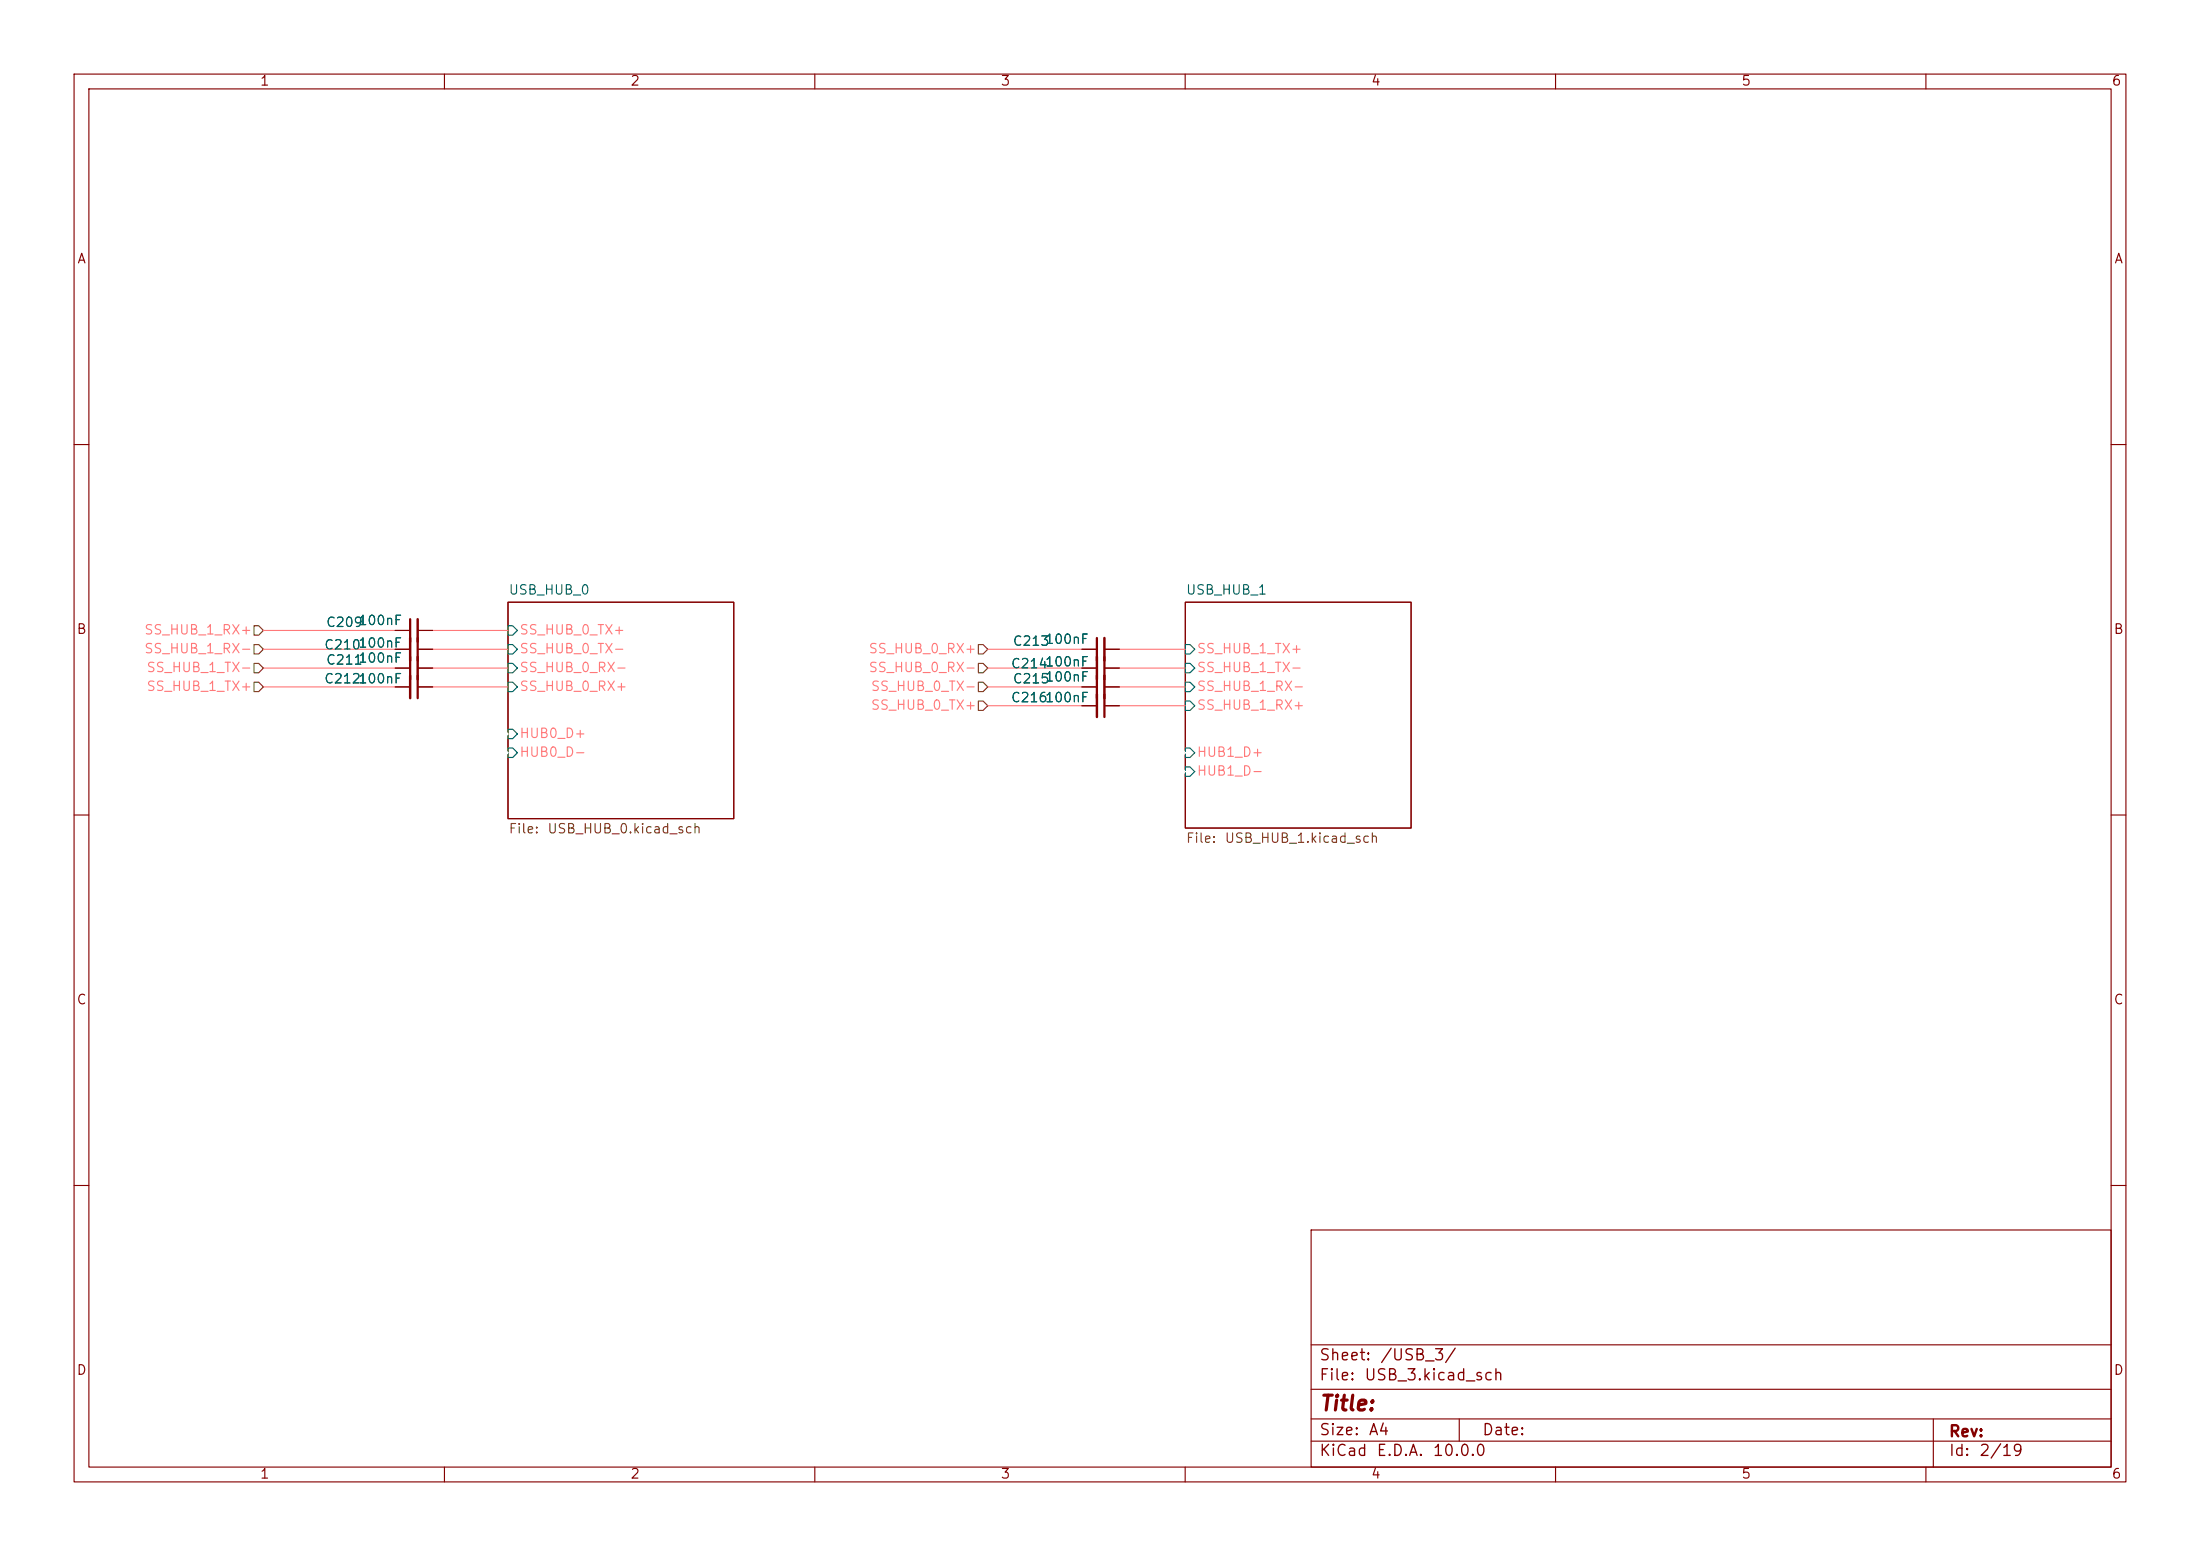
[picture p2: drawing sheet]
<svg xmlns="http://www.w3.org/2000/svg" width="297mm" height="210mm" viewBox="0 0 297 210" stroke-linecap="round" stroke-linejoin="round" font-family="sans-serif">
<g fill="none" stroke="#840000" stroke-width=".15">
<path d="M10 10h277v190h-277zM12 12h273v186h-273zM60 10v2M110 10v2M160 10v2M210 10v2M260 10v2M10 60h2M285 60h2M53.3 87.6h2.1M53.3 85.1h2.1M53.3 92.7h2.1"/>
<path d="M53.3 90.2h2.1M56.4 87.6h2M56.4 85.1h2M56.4 92.7h2M56.4 90.2h2M68.6 81.3h30.5v29.2h-30.5zM146 87.6h2.1M146 92.7h2.1M146 90.2h2.1M146 95.3h2.1M149.1 87.6h2M149.1 92.7h2"/>
<path d="M149.1 90.2h2M149.1 95.3h2M160 81.3h30.5v30.5h-30.5zM10 110h2M285 110h2M10 160h2M177 166h108v32h-108zM285 160h2M60 198v2M110 198v2M160 198v2M177 194.5h108"/>
<path d="M177 191.5h108M177 187.5h108M177 181.5h108M197 191.5v3M210 198v2M260 198v2M261 191.5v6.5"/>
</g>
<path d="M68.6 84.5h.6l.6 .6-.6 .6h-.6zM68.6 89.5h.6l.6 .7-.6 .6h-.6zM68.6 92.1h.6l.6 .6-.6 .6h-.6zM68.6 87h.6l.6 .6-.6 .7h-.6zM68.6 98.4h.6l.6 .7-.6 .6h-.6zM160 89.5h.7l.6 .7-.6 .6h-.7zM160 87h.7l.6 .6-.6 .7h-.7zM160 94.6h.7l.6 .7-.6 .6h-.7zM160 92.1h.7l.6 .6-.6 .6h-.7zM68.6 101h.6l.6 .6-.6 .6h-.6zM160 101h.7l.6 .6-.6 .6h-.7zM160 103.5h.7l.6 .6-.6 .7h-.7z" fill="none" stroke="#006464" stroke-width=".15"/>
<path d="M55.4 83.6v3M55.4 88.6v3.1M56.4 86.1v3.1M56.4 91.2v3M148.1 86.1v3.1M148.1 91.2v3M149.1 88.6v3.1M149.1 93.7v3.1" fill="none" stroke="#840000" stroke-width=".3"/>
<path d="M55.4 86.1v3.1M55.4 91.2v3M56.4 83.6v3M56.4 88.6v3.1M148.1 88.6v3.1M148.1 93.7v3.1M149.1 86.1v3.1M149.1 91.2v3" fill="none" stroke="#840000" stroke-width=".33"/>
<path d="M34.3 92.1h.6l.7 .6-.7 .6h-.6zM34.3 84.5h.6l.7 .6-.7 .6h-.6zM34.3 89.5h.6l.7 .7-.7 .6h-.6zM34.3 87h.6l.7 .6-.7 .7h-.6zM132.1 94.6h.6l.6 .7-.6 .6h-.6zM132.1 87h.6l.6 .6-.6 .7h-.6zM132.1 92.1h.6l.6 .6-.6 .6h-.6zM132.1 89.5h.6l.6 .7-.6 .6h-.6z" fill="none" stroke="#725600" stroke-width=".15"/>
<path d="M56.1 97.8h11.4l1.1 1.3-1.1 1.2h-11.4zM56.1 100.3h11.4l1.1 1.3-1.1 1.3h-11.4zM147.5 102.9h11.4l1.1 1.2-1.1 1.3h-11.4zM147.5 100.3h11.4l1.1 1.3-1.1 1.3h-11.4z" fill="none" stroke="#fff" stroke-width=".15"/>
<g fill="none" stroke="#ff7879" stroke-width=".15">
<path d="M35.6 87.6h17.7M35.6 92.7h17.7M35.6 90.2h17.7M35.6 85.1h17.7M58.4 87.6h10.2M58.4 92.7h10.2M58.4 90.2h10.2M58.4 85.1h10.2M133.3 87.6h12.7M133.3 92.7h12.7M133.3 95.3h12.7M133.3 90.2h12.7"/>
<path d="M151.1 87.6h8.9M151.1 92.7h8.9M151.1 95.3h8.9M151.1 90.2h8.9"/>
</g>
<text font-size="2" fill="#840000" x="178" y="190.9">Title:</text>
<g font-size="1.5" fill="#840000">
<text x="178" y="184">Sheet:</text>
<text x="186.2" y="184">/USB_3/</text>
<text x="178" y="186.7">File:</text>
<text x="184.1" y="186.7">USB_3.kicad_sch</text>
<text x="178" y="196.9">KiCad</text>
<text x="178" y="194.1">Size:</text>
<text x="184.7" y="194.1">A4</text>
<text x="185.7" y="196.9">E.D.A.</text>
<text x="193.3" y="196.9">10.0.0</text>
<text x="200" y="194.1">Date:</text>
<text x="263" y="194.3">Rev:</text>
<text x="263" y="196.9">Id:</text>
<text x="267.1" y="196.9">2/19</text>
</g>
<g font-size="1.3" fill="#840000">
<text x="35" y="11.9">1</text>
<text x="85" y="11.9">2</text>
<text x="135" y="11.9">3</text>
<text x="185" y="11.9">4</text>
<text x="235" y="11.9">5</text>
<text x="285" y="11.9">6</text>
<text x="10.3" y="35.9">A</text>
<text x="285.3" y="35.9">A</text>
<text x="10.3" y="85.9">B</text>
<text x="285.3" y="85.9">B</text>
<text x="10.3" y="135.9">C</text>
<text x="285.3" y="135.9">C</text>
<text x="10.3" y="185.9">D</text>
<text x="285.3" y="185.9">D</text>
<text x="35" y="199.9">1</text>
<text x="85" y="199.9">2</text>
<text x="135" y="199.9">3</text>
<text x="185" y="199.9">4</text>
<text x="235" y="199.9">5</text>
<text x="285" y="199.9">6</text>
</g>
<g font-size="1.3" fill="#006464">
<text x="68.6" y="80.6">USB_HUB_0</text>
<text x="160" y="80.6">USB_HUB_1</text>
<text x="43.7" y="88">C210100nF</text>
<text x="43.9" y="84.9">C209100nF</text>
<text x="136.6" y="87.5">C213100nF</text>
<text x="43.7" y="92.6">C212100nF</text>
<text x="43.9" y="90">C211100nF</text>
<text x="136.4" y="95.1">C216100nF</text>
<text x="136.4" y="90.5">C214100nF</text>
<text x="136.6" y="92.6">C215100nF</text>
</g>
<g font-size="1.3" fill="#ff7879">
<text x="19.4" y="86">SS_HUB_1_RX+</text>
<text x="19.4" y="88.5">SS_HUB_1_RX-</text>
<text x="70" y="86">SS_HUB_0_TX+</text>
<text x="70" y="88.5">SS_HUB_0_TX-</text>
<text x="117.2" y="88.5">SS_HUB_0_RX+</text>
<text x="161.5" y="88.5">SS_HUB_1_TX+</text>
<text x="19.7" y="93.6">SS_HUB_1_TX+</text>
<text x="19.7" y="91">SS_HUB_1_TX-</text>
<text x="70" y="91">SS_HUB_0_RX-</text>
<text x="70" y="93.6">SS_HUB_0_RX+</text>
<text x="117.2" y="91">SS_HUB_0_RX-</text>
<text x="117.5" y="93.6">SS_HUB_0_TX-</text>
<text x="161.5" y="91">SS_HUB_1_TX-</text>
<text x="161.5" y="93.6">SS_HUB_1_RX-</text>
<text x="70" y="99.9">HUB0_D+</text>
<text x="117.5" y="96.1">SS_HUB_0_TX+</text>
<text x="161.5" y="96.1">SS_HUB_1_RX+</text>
<text x="70" y="102.5">HUB0_D-</text>
<text x="161.5" y="102.5">HUB1_D+</text>
<text x="161.5" y="105">HUB1_D-</text>
</g>
<g font-size="1.3" fill="#725600">
<text x="68.6" y="112.8">File:</text>
<text x="73.8" y="112.8">USB_HUB_0.kicad_sch</text>
<text x="160" y="114.1">File:</text>
<text x="165.2" y="114.1">USB_HUB_1.kicad_sch</text>
</g>
</svg>
